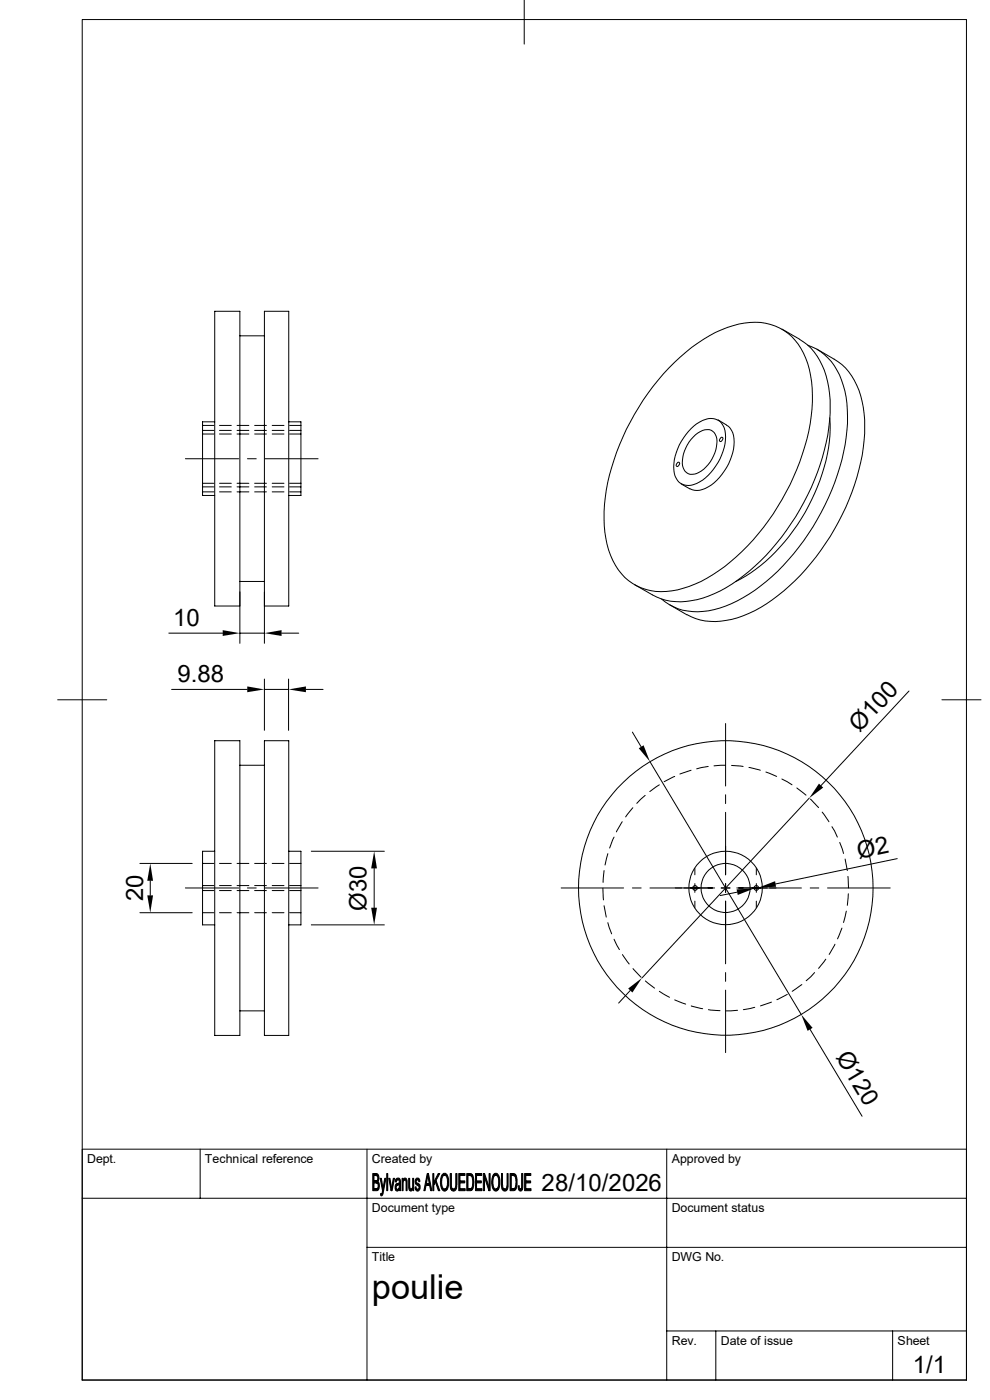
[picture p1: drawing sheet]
<svg xmlns="http://www.w3.org/2000/svg" width="210mm" height="297mm" viewBox="0 0 210 297" stroke-linecap="round" stroke-linejoin="round" font-family="sans-serif">
<g fill="none" stroke="#000" stroke-width=".21">
<path d="M17.4 4.1h187.6v288.7h-187.6zM111.2 0v9.4M45.6 66h5.3v62.6h-5.3zM50.9 71.2h5.2M56.1 66h5.2v62.6h-5.2zM141.9 78.1a31.3 31.3 0 0 1 14.8-9.4 11.7 11.7 0 0 1 14.7 8.5 31.5 31.5 0 0 1-1.2 19.1 49.8 49.8 0 0 1-17.7 24.8 21.2 21.2 0 0 1-13.4 4.4 11.3 11.3 0 0 1-9.6-7.6 29.3 29.3 0 0 1 .3-18.7 52.6 52.6 0 0 1 12.1-21.1zM165.9 69.8l3.7 2.2M169.6 72a13.6 13.6 0 0 1 6.2 10.2 38.4 38.4 0 0 1-3.7 21.3 48.5 48.5 0 0 1-18 21.2 18 18 0 0 1-12.9 2.6 22.1 22.1 0 0 1-6.6-3.3M171.4 73.2a12 12 0 0 1 7.5 8.6 30.8 30.8 0 0 1-.8 17.3 50.7 50.7 0 0 1-18 26.1 21.6 21.6 0 0 1-13.2 4.6 10.6 10.6 0 0 1-6.6-2.7M173.3 74.1a22.6 22.6 0 0 1 6.1 4 17.4 17.4 0 0 1 4 12.4 45.6 45.6 0 0 1-7.3 23.3 44 44 0 0 1-16 15.7 17.5 17.5 0 0 1-11.6 2 22 22 0 0 1-6.4-3.2M39.3 97.3h11.3M43 91.3h2.3"/>
<path d="M43 90.3h2.3M43 92.1h2.3M45.6 89.5h-2.6v15.6h2.6M46.6 91.3h2.5M46.6 90.3h2.5M46.6 92.1h2.5M50.3 91.3h2.5M50.3 90.3h2.5M50.3 92.1h2.5M52.5 97.3h1.9M54 91.3h2.5M54 90.3h2.5"/>
<path d="M54 92.1h2.5M56.2 97.3h11.3M57.7 91.3h2.5M57.7 90.3h2.5M57.7 92.1h2.5M61.3 89.5h2.5v15.6h-2.5M61.5 91.3h2.3M61.5 90.3h2.3M61.5 92.1h2.3M143.8 98.1l.1-.1a.47 .47 0 0 1 .2 .7 .47 .47 0 0 1-.6 .1v-.2zM146.6 90.9a5.6 5.6 0 0 1 5.2-2 3.6 3.6 0 0 1 2.1 3.8 12 12 0 0 1-6.1 9.9 3.2 3.2 0 0 1-4.8-2.8 12 12 0 0 1 3.6-8.9zM147.1 92.7a3.6 3.6 0 0 1 3.7-1.4 2.97 2.97 0 0 1 1.2 3.5 7.4 7.4 0 0 1-4.7 5.8 2.13 2.13 0 0 1-2.6-2.4 8.1 8.1 0 0 1 2.4-5.5z"/>
<path d="M152.3 89.1l1.8 1.1M153 92.8h.1a.47 .47 0 0 1 .1 .6 .47 .47 0 0 1-.5 .2v-.3zM154.1 90.2a4.1 4.1 0 0 1 1.6 4.3 12.1 12.1 0 0 1-6.1 9.1 3.5 3.5 0 0 1-3.3 .1M176 88.6a34.9 34.9 0 0 1-4.5 18.8 36.9 36.9 0 0 1-15.5 16M43 104.4h2.3M43 103.3h2.3M43 102.5h2.3M46.6 104.4h2.5M46.6 103.3h2.5M46.6 102.5h2.5M50.3 104.4h2.5M50.3 103.3h2.5"/>
<path d="M50.3 102.5h2.5M54 104.4h2.5M54 103.3h2.5M54 102.5h2.5M57.7 104.4h2.5M57.7 103.3h2.5M57.7 102.5h2.5M61.5 104.4h2.3M61.5 103.3h2.3M61.5 102.5h2.3M144.5 102.7l1.8 1M35.8 134.3h11.4"/>
<path d="M50.9 125.6v10.9M50.9 134.3h5.2M50.9 123.4h5.2M56.1 125.6v10.9M59.7 134.3h3.7M12.2 148.5h10.4M36.4 146.3h16.1M45.6 157.1h5.3v62.6h-5.3zM56.1 157.1h5.2v62.6h-5.2zM56.1 144.1v10.8M56.1 146.3h5.1M61.2 144.1v10.8"/>
<path d="M64.9 146.3h3.6M134.2 155.3l1.8 3.2M153.9 153.5v13.3M192.8 146.6l-18.6 20.1M199.8 148.5h8.3M50.9 162.3h5.2M130.3 177.6l-1 2.3M132 174.3l-1.2 2.2M134.2 171.4l-1.5 1.9M136.9 168.7l-1.8 1.7M137.9 161.6l32.1 53.6M139.9 166.5l-2.1 1.4"/>
<path d="M143.1 164.7l-2.2 1.1M146.6 163.4l-2.4 .8M150.2 162.6l-2.4 .5M153.9 162.3l-2.4 .2M153.9 168.6v1.9M153.9 172.3v13.3M155.2 162.4l2.4 .2M158.9 162.8l2.4 .6M162.5 163.8l2.3 .9M165.9 165.3l2.1 1.2M169 167.2l2 1.5M171.7 169.3l-35.5 38.2"/>
<path d="M171.9 169.5l1.8 1.8M174.4 172.3l1.5 2M176.5 175.4l1.1 2.2M178.1 178.7l.8 2.4M29.7 193.6h11.1M29.7 183.2h11.1M31.9 186.9v3M39.3 188.4h11.3M43 188.9h2.3M43 187.9h2.3M43 193.6h2.3M43 183.2h2.3"/>
<path d="M45.6 180.6h-2.6v15.6h2.6M46.6 188.9h2.5M46.6 187.9h2.5M46.6 193.6h2.5M46.6 183.2h2.5M50.3 188.9h2.5M50.3 187.9h2.5M50.3 193.6h2.5M50.3 183.2h2.5M52.5 188.4h1.9M54 188.9h2.5M54 187.9h2.5"/>
<path d="M54 193.6h2.5M54 183.2h2.5M56.2 188.4h11.3M57.7 188.9h2.5M57.7 187.9h2.5M57.7 193.6h2.5M57.7 183.2h2.5M61.3 180.6h2.5v15.6h-2.5M61.5 188.9h2.3M61.5 187.9h2.3M61.5 193.6h2.3M61.5 183.2h2.3"/>
<path d="M66 196.2h15.5M66 180.6h15.5M79.4 184.2v8.4M119 188.4h13.3M127.9 188.4l.1 2.5M128.1 184.7l-.2 2.5M128.1 192.2l.5 2.4M128.9 181.1l-.5 2.4M128.9 195.7l.9 2.4M130.3 199.3l1.1 2.2M134.2 188.4h1.8M137.9 188.4h13.7"/>
<path d="M147.4 184.2v1.4M147.4 187.5v1.8M147.4 191.2v1.4M153 188.4h1.9M153.9 187.5v1.8M153.9 191.2v13.3M156.4 189.3l-3.6 .7M160.4 184.2v1.4M160.4 187.5v1.8M160.4 191.2v1.4M161 188.3l-1.1 .2M170 188.4h-13.7"/>
<path d="M171.9 188.4h1.8M175.6 188.4h13.2M178.6 196.9l-.9 2.3M179.3 182.2l.4 2.5M179.5 193.3l-.6 2.4M179.9 185.9l.1 2.5M180 189.6l-.3 2.5M190.3 182.2l-25.8 5.3M50.9 214.5h5.2M132 202.5l1.5 2M133.7 210.1l-2.5 2.7M134.3 205.5l1.7 1.8"/>
<path d="M136.9 208.1l2 1.5M139.9 210.3l2.1 1.3M143.1 212.1l2.4 .9M146.6 213.4l2.5 .6M150.3 214.2l2.4 .2M153.9 206.3v1.9M153.9 210.1v13.2M156.5 214.3l-2.5 .2M160.1 213.7l-2.4 .5M163.7 212.6l-2.4 .8M167 210.9l-2.2 1.2M170.1 208.9l-2 1.4"/>
<path d="M171.8 218.4l11.1 18.4M172.8 206.3l-1.8 1.8M175.2 203.5l-1.5 1.9M177.1 200.3l-1.2 2.2M17.4 254.2h187.6M42.5 243.8v10.4M77.9 243.8v49M141.4 243.8v49M205 243.8h-187.6v49M77.9 264.6h127.1M141.4 282.4h63.6M151.8 282.4v10.4"/>
<path d="M189.4 282.4v10.4"/>
<circle cx="147.4" cy="188.4" r=".5"/>
<circle cx="153.9" cy="188.4" r="7.8"/>
<circle cx="153.9" cy="188.4" r="5.2"/>
<circle cx="154" cy="188.4" r="31.2"/>
<circle cx="160.4" cy="188.4" r=".5"/>
</g>
<g fill="#000" stroke="#000" stroke-width=".21">
<path d="M79.1 249h.9l.3 .4h-1v1.1l.9 .1-.1 .1 .2 .2-1 .1v1.2h1l-.3 .4h-.9z" fill-rule="evenodd"/>
<path d="M79.7 249.4h.6l.1 .3-.2 .9-.9-.1h.4a.57 .57 0 0 0 .4-.6 .57 .57 0 0 0-.4-.5z" fill-rule="evenodd"/>
<path d="M79.8 251l.5-.1 .2 .5-.2 .8h-1h.5a.65 .65 0 0 0 .4-.6 .65 .65 0 0 0-.4-.6z" fill-rule="evenodd"/>
<path d="M80.7 253.2l.5 .1v.2l-.3 .2z" fill-rule="evenodd"/>
<path d="M80.6 250h.3l.4 2.1-.1 .5z" fill-rule="evenodd"/>
<path d="M81.6 250h.3l-.6 3.1-.1 .2-.3-.1 .2-.3z" fill-rule="evenodd"/>
<path d="M82 249h.3v3.6h-.3z" fill-rule="evenodd"/>
<path d="M82.5 250h.2l.4 1.8-.1 .8z" fill-rule="evenodd"/>
<path d="M83.4 250h.3l-.5 2.6h-.2z" fill-rule="evenodd"/>
<path d="M83.9 250.3h.5l-.2 .1-.1 .4-.2-.1z" fill-rule="evenodd"/>
<path d="M83.9 251.3h.8a.55 .55 0 0 0-.6 .4 .55 .55 0 0 0 .2 .6h.4a.51 .51 0 0 1-.7 .3 .51 .51 0 0 1-.2-.8z" fill-rule="evenodd"/>
<path d="M84.4 252.3h.4z" fill-rule="evenodd"/>
<path d="M84 250.1a.58 .58 0 0 1 .8-.1 .58 .58 0 0 1 .2 .8v1.8h-.2v-.3h-.3l.2-.3v-.7l-.7-.1h.1a.47 .47 0 0 0 .6-.3 .47 .47 0 0 0-.3-.6h-.5z" fill-rule="evenodd"/>
<path d="M85.5 250.3h.4z" fill-rule="evenodd"/>
<path d="M85.3 250h.2v.4h.2l-.2 .5v1.7h-.2z" fill-rule="evenodd"/>
<path d="M85.7 250a.5 .5 0 0 1 .6 .1 .5 .5 0 0 1 .1 .6v1.9h-.3v-1.9l-.2-.4h-.4z" fill-rule="evenodd"/>
<path d="M86.7 250h.2l.1 2.2 .5 .1a.42 .42 0 0 1-.5 .4 .42 .42 0 0 1-.3-.6z" fill-rule="evenodd"/>
<path d="M87.2 252.3l.4-.1z" fill-rule="evenodd"/>
<path d="M87.5 250h.3v2.6h-.2v-.4h-.2l.1-.4z" fill-rule="evenodd"/>
<path d="M88.1 250.3h.5a.44 .44 0 0 0-.3 .5 .44 .44 0 0 0 .5 .3 .82 .82 0 0 1 .3 .9 .82 .82 0 0 1-.7 .6l-.3-.3h.5a.56 .56 0 0 0 .2-.6 .56 .56 0 0 0-.5-.4l-.2-.6z" fill-rule="evenodd"/>
<path d="M88.1 251.8h.2v.4l.3 .1h-.5z" fill-rule="evenodd"/>
<path d="M88.3 250a.53 .53 0 0 1 .6 .1 .53 .53 0 0 1 .2 .6h-.2l-.3-.4h-.5z" fill-rule="evenodd"/>
<path d="M90.6 249h.3l-.4 2.1 .6 .4h-.7l-.2 1.1h-.3z" fill-rule="evenodd"/>
<path d="M90.9 249l.7 3.6h-.2l-.3-1.1-.6-.4h.6l-.3-1.6z" fill-rule="evenodd"/>
<path d="M91.8 249h.2v3.6h-.2z" fill-rule="evenodd"/>
<path d="M92.5 250.4l.8 2.2h-.3l-.6-1.8z" fill-rule="evenodd"/>
<path d="M93 249h.3l-1.3 2.4v-.6z" fill-rule="evenodd"/>
<path d="M93.7 249.3h.6a1.16 1.16 0 0 0-.6 1.4v.6a.87 .87 0 0 0 .6 1h.6a.66 .66 0 0 1-.8 .4 .66 .66 0 0 1-.5-.7l-.2-1.4z" fill-rule="evenodd"/>
<path d="M93.9 249.1a.68 .68 0 0 1 .8-.1 .68 .68 0 0 1 .3 .6l.2 .6-.2 1.8-.1 .3h-.6a1.66 1.66 0 0 0 .6-1.9v-.1a.88 .88 0 0 0-.6-1h-.5z" fill-rule="evenodd"/>
<path d="M95.5 249h.3v2.1a.94 .94 0 0 0 .4 1.2h-.6l-.1-.3z" fill-rule="evenodd"/>
<path d="M96.7 249h.2v2.7a.69 .69 0 0 1-.3 .8 .69 .69 0 0 1-.8-.1l-.2-.1h.6a.8 .8 0 0 0 .5-1.1z" fill-rule="evenodd"/>
<path d="M97.3 249h1.3v.4h-1v1.1h1v.5h-1v1.2h1.1v.4h-1.4z" fill-rule="evenodd"/>
<path d="M99 249h1l.3 .3-1 .1v2.8h1l-.4 .4h-.9z" fill-rule="evenodd"/>
<path d="M99.7 249.4l.6-.1 .2 1.3-.2 1.6h-1h.4a.81 .81 0 0 0 .6-1.1v-.4a1.03 1.03 0 0 0-.6-1.3z" fill-rule="evenodd"/>
<path d="M100.9 249h1.3v.4h-1.1v1.1h1v.5h-1v1.2h1.1v.4h-1.3z" fill-rule="evenodd"/>
<path d="M102.5 249h.3v3.6h-.3z" fill-rule="evenodd"/>
<path d="M102.8 249l1 2.8-.1 .8-.9-2.8z" fill-rule="evenodd"/>
<path d="M103.8 249h.2v3.6h-.3z" fill-rule="evenodd"/>
<path d="M104.6 249.3h.6a1.53 1.53 0 0 0-.6 2 .87 .87 0 0 0 .6 1h.5a.66 .66 0 0 1-.7 .4 .66 .66 0 0 1-.5-.7l-.2-1.5z" fill-rule="evenodd"/>
<path d="M104.8 249a.71 .71 0 0 1 .8 0 .71 .71 0 0 1 .3 .7l.1 .6v1.5l-.3 .5h-.5a1.66 1.66 0 0 0 .6-1.9v-.1a.88 .88 0 0 0-.6-1h-.6z" fill-rule="evenodd"/>
<path d="M106.4 249h.2v2.1a1.01 1.01 0 0 0 .5 1.2h-.6l-.1-.3z" fill-rule="evenodd"/>
<path d="M107.6 249h.2v2.7a.69 .69 0 0 1-.3 .9 .69 .69 0 0 1-.9-.2l-.1-.1h.6a.8 .8 0 0 0 .5-1.1z" fill-rule="evenodd"/>
<path d="M108.2 249h.9l.4 .3-1 .1v2.8h1l-.4 .4h-.9z" fill-rule="evenodd"/>
<path d="M108.8 249.4l.7-.1 .2 .9-.2 1.9-1 .1h.3a.87 .87 0 0 0 .6-1.2v-.5a.91 .91 0 0 0-.6-1.1z" fill-rule="evenodd"/>
<path d="M109.9 251.6l.3-.1 .1 .7 .5 .1a.46 .46 0 0 1-.5 .4 .46 .46 0 0 1-.4-.6z" fill-rule="evenodd"/>
<path d="M110.7 249h.2v2.9l-.1 .4h-.4l.3-.4z" fill-rule="evenodd"/>
<path d="M111.3 249h1.3v.4h-1.1v1.1h1.1v.5h-1.1v1.2h1.1v.4h-1.3z" fill-rule="evenodd"/>
</g>
<g fill="#000">
<path d="M47.2 133.7l3.7 .6-3.7 .6zM56.1 134.3l3.6-.6v1.2zM52.5 145.6l3.6 .7-3.6 .6zM61.2 146.3l3.7-.7v1.3zM135.5 158.7l1-.6 1.4 3.5zM173.7 166.2l.9 .9-2.9 2.2zM31.9 183.2l.6 3.7h-1.3zM31.2 189.9h1.3l-.6 3.7zM78.7 192.6h1.3l-.6 3.6zM79.4 180.6l.6 3.6h-1.3zM156.3 188.7l3.6-.2-3.4 1.4zM161 188.3l3.4-1.4 .2 1.2z"/>
<path d="M133.3 209.7l2.9-2.2-2 3.1zM170 215.2l2.4 2.9-1.1 .6z"/>
</g>
<text font-size="7.3" x="78.9" y="275.6">poulie</text>
<g font-size="5.1">
<text x="36.7" y="132.8">10</text>
<text x="37.6" y="144.7">9.88</text>
<text x="182.3" y="155.5" transform="rotate(-47 182.3 155.5)">Ø100</text>
<text x="182.2" y="182.2" transform="rotate(-12 182.2 182.2)">Ø2</text>
<text x="30.4" y="191.2" transform="rotate(-90 30.4 191.2)">20</text>
<text x="77.8" y="193.2" transform="rotate(-90 77.8 193.2)">Ø30</text>
<text x="177.2" y="224.2" transform="rotate(59 177.2 224.2)">Ø120</text>
<text x="114.9" y="252.6">28/10/2026</text>
<text x="193.6" y="291.4">1/1</text>
</g>
<g font-size="2.6">
<text x="18.5" y="246.7">Dept.</text>
<text x="43.5" y="246.7">Technical reference</text>
<text x="78.9" y="246.7">Created by</text>
<text x="142.5" y="246.7">Approved by</text>
<text x="78.9" y="257.1">Document type</text>
<text x="142.5" y="257.1">Document status</text>
<text x="78.9" y="267.5">Title</text>
<text x="142.5" y="267.5">DWG No.</text>
<text x="142.5" y="285.3">Rev.</text>
<text x="152.9" y="285.3">Date of issue</text>
<text x="190.4" y="285.3">Sheet</text>
</g>
</svg>
